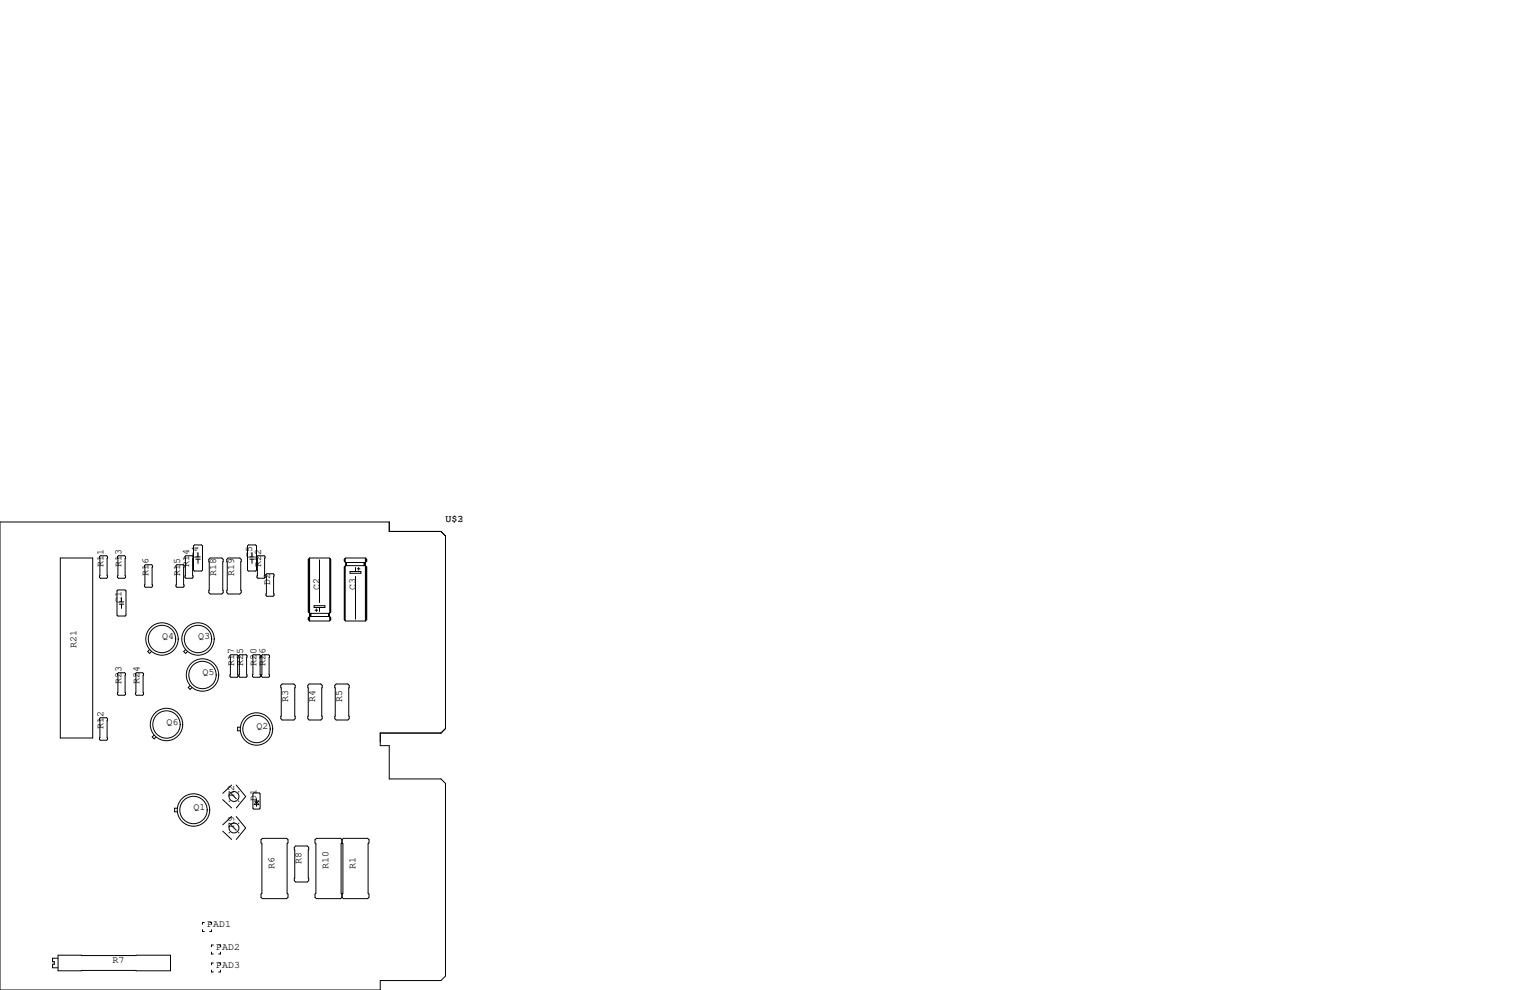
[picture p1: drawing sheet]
<svg xmlns="http://www.w3.org/2000/svg" width="432mm" height="279mm" viewBox="0 0 432 279" stroke-linecap="round" stroke-linejoin="round" font-family="sans-serif">
<g fill="none" stroke="#000" stroke-width=".28">
<path d="M0 147.3h109.9v2.7h14.6l1.2 1.3v54.3l-1.2 1.3h-17.2v3.5h2.6v9.4h14.6l1.2 1.3v54.4l-1.2 1.2h-17.2v2.7h-107.3zM17 157.5h9.2v50.8h-9.2zM28.3 156.8h1.8l.3 .3v5.8l-.3 .3h-1.8l-.2-.3v-5.8zM33.4 156.8h1.8l.2 .3v5.8l-.2 .3h-1.8l-.3-.3v-5.8zM40.8 159.6l.2-.2h1.8l.3 .2v5.9l-.3 .2h-1.8l-.2-.2zM49.7 159.6l.2-.2h1.8l.2 .2v5.9l-.2 .2h-1.8l-.2-.2zM52.2 157.1l.3-.3h1.7l.3 .3v5.8l-.3 .3h-1.7l-.3-.3zM54.9 153.8h2l.3 .3v6.8l-.3 .3h-2l-.3-.3v-6.8zM55.2 157.2h1.3M55.2 157.8h1.3M55.9 156v1.2M55.9 157.8v1.2"/>
<path d="M59.3 157.5h3.3l.4 .4v9.4l-.4 .3h-3.3l-.4-.3v-9.4zM64.4 157.5h3.3l.4 .4v9.4l-.4 .3h-3.3l-.4-.3v-9.4zM70.1 153.8h2l.3 .3v6.8l-.3 .3h-2l-.2-.3v-6.8zM70.5 157.2h1.3M70.5 157.8h1.3M71.1 156v1.2M71.1 157.8v1.2M72.8 156.8h1.7l.3 .3v5.8l-.3 .3h-1.7l-.3-.3v-5.8zM87.1 157.9v14.8M87.2 157.7v15.1M87.4 157.5l-.4 .4v14.8l.4 .4h5.6M87.4 157.5h5.6l.3 .4v14.8l-.3 .4"/>
<path d="M87.4 157.5v17.8M90.2 158v12.1M93.1 157.6v15.4M93.2 157.9v14.8M97.3 157.9v.5M97.4 157.6v1M97.4 159.8v15.3M97.5 159.6l-.3 .4v14.9l.3 .4h5.6M97.5 159.6h5.6l.4 .4v14.9l-.4 .4M97.5 158.7v.9M97.7 158.9v.6M97.8 158.7v.9"/>
<path d="M102.7 158.7v.9M102.9 158.9v.6M103 158.9v.6M103.1 157.5h-5.6l-.3 .4v.5l.3 .3M103.1 157.5l.4 .4v.5l-.4 .3h-5.6M103.1 157.5v17.8M103.3 157.7v.8M103.3 159.9v15.1M103.4 157.9v.5M33.3 166.5h2l.3 .3v6.8l-.3 .3h-2l-.3-.3v-6.8zM33.7 169.9h1.2M33.7 170.5h1.2"/>
<path d="M34.3 168.7v1.2M34.3 170.5v1.2M75.1 162.2l.2-.3h1.8l.2 .3v5.8l-.2 .3h-1.8l-.2-.3zM87.1 174.4v.5M87.2 174.2v.8M87.5 173.2v.7M87.6 173.2v.7M87.8 173.1v.9M88.6 170.9h3.1v.5h-3.1zM88.9 172.2h.8M89.3 171.8v.8M90.2 171.4v1.2"/>
<path d="M92.7 173.1v.9M92.8 173.2v.7M93 174h-5.6l-.4 .4v.5l.4 .4M93 174l.3 .4v.5l-.3 .4h-5.6M93 173.1v.9M93.1 174.1v1M93.2 174.4v.5M97.3 160v14.9M98.8 161.3h3.1v.5h-3.1zM100.3 160.1v1.2M100.3 162.7v12.1M100.8 160.5h.8"/>
<path d="M101.2 160.1v.8M103.4 160v14.9M33.4 189.9h1.8l.2 .2v5.9l-.2 .2h-1.8l-.3-.2v-5.9zM38.2 190.1l.3-.2h1.8l.2 .2v5.9l-.2 .2h-1.8l-.3-.2zM42.2 183.3l-.5 .6 .5 .5 .5-.5M52.4 183.3l-.6 .6 .6 .5 .5-.5M53.6 193.5l-.5 .5 .5 .6 .6-.6M64.9 185l.3-.2h1.7l.3 .2v5.9l-.3 .2h-1.7l-.3-.2zM67.4 185l.3-.2h1.8l.2 .2v5.9l-.2 .2h-1.8l-.3-.2zM71.2 185l.3-.2h1.8l.2 .2v5.9l-.2 .2h-1.8l-.3-.2zM73.8 185l.2-.2h1.8l.3 .2v5.9l-.3 .2h-1.8l-.2-.2zM79.6 193h3.3l.4 .4v9.4l-.4 .4h-3.3l-.4-.4v-9.4z"/>
<path d="M87.2 193h3.4l.3 .4v9.4l-.3 .4h-3.4l-.3-.4v-9.4zM94.9 193h3.3l.4 .4v9.4l-.4 .4h-3.3l-.4-.4v-9.4zM28.3 202.6h1.8l.3 .2v5.9l-.3 .2h-1.8l-.2-.2v-5.9zM43.5 207.5l-.5 .5 .5 .5 .5-.5M67.8 205.2h-.7v1h.7M50 228.1h-.7v1h.7M62.9 234.6l2.5 2.3M62.9 225.7l2.5 2.3M64.6 232.3l.2 .1M64.6 223.4l.2 .1M64.8 234.9l-.2 .2M64.8 226.1l-.2 .1"/>
<path d="M65.4 230.5l-2.5 2.3M65.4 221.6l-2.5 2.3M65.4 233l1.3 1.3M65.4 224.2l1.3 1.2M66.7 230.4l2.6 3.3-2.6 3.2M66.7 221.5l2.6 3.3-2.6 3.2M67.3 234.9l.1 .2M67.3 226.1l.1 .1M67.4 232.3l-.1 .1M67.4 223.4l-.1 .1M71.4 224l.2-.2h1.6l.2 .2v4.1l-.2 .2h-1.6l-.2-.2zM71.8 226.1h1.2v.2"/>
<path d="M72.4 225.4v2.2M72.4 226.1l.6 1h-1.2zM73.7 237l.3-.4h6.9l.4 .4v.9l-.3 .2v14l.3 .2v.9l-.4 .4h-6.9l-.3-.4v-.9l.2-.2v-14l-.2-.2zM83.4 238.8h3.3l.4 .3v9.4l-.4 .4h-3.3l-.3-.4v-9.4zM96.5 237l-.4-.4h-6.8l-.4 .4v.9l.3 .2v14l-.3 .2v.9l.4 .4h6.8l.4-.4M96.5 237l.4-.4h6.9l.3 .4v.9l-.2 .2v14l.2 .2v.9l-.3 .4h-6.9l-.4-.4M96.5 237v.9M96.5 237.9l.3 .2v14l-.3 .2M96.5 237.9l-.2 .2v14l.2 .2M96.5 252.3v.9M16.3 270.4h-1.5v1h.5v.7h-.5v1h1.5M16.4 269.6h31.7v4.4h-31.7z"/>
<path d="M57.2 262.4v.5h.5M57.7 260.3h-.5v.6M59.2 260.3h.5v.6M59.7 262.4v.5h-.5M59.7 268.7v.5h.5M59.7 273.8v.5h.5M60.2 266.7h-.5v.5M60.2 271.8h-.5v.5M61.7 266.7h.5v.5M61.7 271.8h.5v.5M62.2 268.7v.5h-.5M62.2 273.8v.5h-.5"/>
<circle cx="45.7" cy="180.3" r="3.9"/>
<circle cx="45.7" cy="180.3" r="4.6"/>
<circle cx="55.9" cy="180.3" r="3.9"/>
<circle cx="55.9" cy="180.3" r="4.6"/>
<circle cx="57.1" cy="190.5" r="3.9"/>
<circle cx="57.1" cy="190.5" r="4.6"/>
<circle cx="47" cy="204.5" r="3.9"/>
<circle cx="47" cy="204.5" r="4.6"/>
<circle cx="72.4" cy="205.7" r="3.9"/>
<circle cx="72.4" cy="205.7" r="4.6"/>
<circle cx="54.6" cy="228.6" r="3.9"/>
<circle cx="54.6" cy="228.6" r="4.6"/>
<circle cx="66" cy="224.8" r="1.4"/>
<circle cx="66" cy="233.7" r="1.4"/>
</g>
<g font-size="2.8">
<text x="125.7" y="147.3">U$3</text>
<text x="125.7" y="147.3">U$2</text>
<text x="29.2" y="160" transform="rotate(-90 29.2 160)">R11</text>
<text x="34.3" y="160" transform="rotate(-90 34.3 160)">R13</text>
<text x="53.3" y="160" transform="rotate(-90 53.3 160)">R14</text>
<text x="55.9" y="157.5" transform="rotate(-90 55.9 157.5)">C4</text>
<text x="71.1" y="157.5" transform="rotate(-90 71.1 157.5)">C5</text>
<text x="73.7" y="160" transform="rotate(-90 73.7 160)">R22</text>
<text x="41.9" y="162.6" transform="rotate(-90 41.9 162.6)">R16</text>
<text x="50.8" y="162.6" transform="rotate(-90 50.8 162.6)">R15</text>
<text x="61" y="162.6" transform="rotate(-90 61 162.6)">R18</text>
<text x="66" y="162.6" transform="rotate(-90 66 162.6)">R19</text>
<text x="76.2" y="165.1" transform="rotate(-90 76.2 165.1)">D2</text>
<text x="90.2" y="166.4" transform="rotate(-90 90.2 166.4)">C2</text>
<text x="100.3" y="166.4" transform="rotate(-90 100.3 166.4)">C3</text>
<text x="34.3" y="170.2" transform="rotate(-90 34.3 170.2)">C1</text>
<text x="21.6" y="182.9" transform="rotate(-90 21.6 182.9)">R21</text>
<text x="45.7" y="180.3">Q4</text>
<text x="55.9" y="180.3">Q3</text>
<text x="57.1" y="190.5">Q5</text>
<text x="66" y="188" transform="rotate(-90 66 188)">R17</text>
<text x="68.6" y="188" transform="rotate(-90 68.6 188)">R25</text>
<text x="72.4" y="188" transform="rotate(-90 72.4 188)">R20</text>
<text x="74.9" y="188" transform="rotate(-90 74.9 188)">R26</text>
<text x="34.3" y="193" transform="rotate(-90 34.3 193)">R23</text>
<text x="39.4" y="193" transform="rotate(-90 39.4 193)">R24</text>
<text x="81.3" y="198.1" transform="rotate(-90 81.3 198.1)">R3</text>
<text x="88.9" y="198.1" transform="rotate(-90 88.9 198.1)">R4</text>
<text x="96.5" y="198.1" transform="rotate(-90 96.5 198.1)">R5</text>
<text x="29.2" y="205.7" transform="rotate(-90 29.2 205.7)">R12</text>
<text x="47" y="204.5">Q6</text>
<text x="72.4" y="205.7">Q2</text>
<text x="66" y="224.8" transform="rotate(-90 66 224.8)">R2</text>
<text x="72.4" y="226.1" transform="rotate(-90 72.4 226.1)">D1</text>
<text x="54.6" y="228.6">Q1</text>
<text x="66" y="233.7" transform="rotate(-90 66 233.7)">R9</text>
<text x="77.5" y="245.1" transform="rotate(-90 77.5 245.1)">R6</text>
<text x="85.1" y="243.8" transform="rotate(-90 85.1 243.8)">R8</text>
<text x="92.7" y="245.1" transform="rotate(-90 92.7 245.1)">R10</text>
<text x="100.3" y="245.1" transform="rotate(-90 100.3 245.1)">R1</text>
<text x="58.4" y="261.6">PAD1</text>
<text x="61" y="268">PAD2</text>
<text x="31.7" y="271.8">R7</text>
<text x="61" y="273">PAD3</text>
</g>
</svg>
